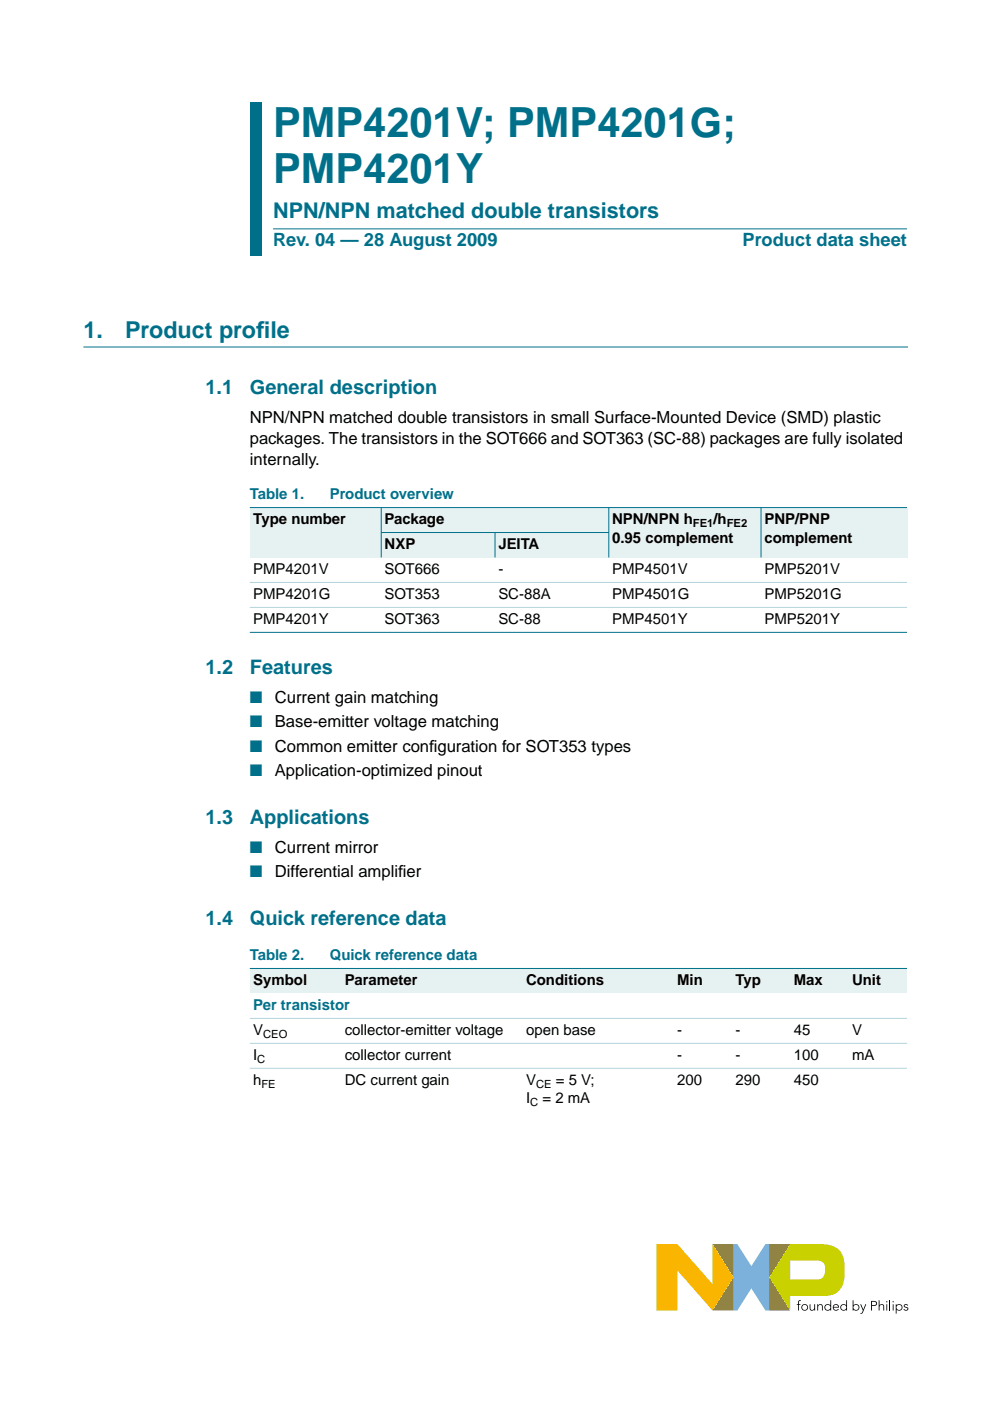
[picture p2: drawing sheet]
<svg xmlns="http://www.w3.org/2000/svg" width="210mm" height="297mm" viewBox="0 0 210 297" stroke-linecap="round" stroke-linejoin="round" font-family="sans-serif">
<path d="M155.5 263.8h.8l3 4.6 3-4.6h.8v14.1h-.8l-3-4.7-3 4.7h-.8z" fill="#7bb1db"/>
<path d="M151.1 263.8h4.4v14.1h-4.4l4.4-7.1z" fill="#958437"/>
<path d="M163.1 263.8h4.4l-4.4 7 4.4 7.1-4.4-.1z" fill="#739833"/>
<path d="M167.5 267.3h5.6a1.45 1.45 0 0 1 1.8 1.5 1.93 1.93 0 0 1-1.4 2.4h-6zM167.5 263.8l-4.4 7 4.4 7.1v-3.2h7.5a4 4 0 0 0 4.1-4.5 8.8 8.8 0 0 0-.7-4.5 4.8 4.8 0 0 0-4.6-1.9z" fill="#c9d200"/>
<path d="M139.2 263.8h4.4l7.5 8.5v-8.5l4.4 7-4.4 7.1-7.5-8.6v8.6h-4.4z" fill="#f9b500"/>
<g fill="#000">
<path d="M169.3 275.8l.5-.1-.4 .3v.5h.3v.2h-.3v1.2h-.2v-1.2h-.3v-.2h.3zM171.7 276.5h.1l.1 1 .3 .2 .4-.2v-1h.2v1.4h-.1l-.1-.3a.53 .53 0 0 1-.6 .3 .53 .53 0 0 1-.3-.6zM173.3 276.5h.1l.1 .3a.53 .53 0 0 1 .6-.3 .53 .53 0 0 1 .3 .6v.8h-.1l-.1-1-.3-.2h-.2l-.2 .5v.7h-.2zM182.4 276.5h.2l.4 1.1 .5-1.1h.2l-.7 1.8-.4 .2h-.2v-.1l.3-.1 .2-.4zM186.3 275.7h.2v1.1a.53 .53 0 0 1 .6-.3 .53 .53 0 0 1 .4 .6v.8h-.2v-1l-.4-.2h-.2l-.2 .5v.7h-.2zM191.7 276.7l.4-.2 .3 .1 .2 .1-.2 .1-.3-.1-.3 .2 .7 .3 .1 .3a.57 .57 0 0 1-.5 .4 .57 .57 0 0 1-.5-.3l.1-.1 .4 .2 .3-.2-.7-.4z"/>
<path d="M170.1 277.2a.55 .55 0 0 0 1.1 0 .55 .55 0 0 0-1.1 0zM169.9 277.2a.71 .71 0 0 1 1.4 0 .71 .71 0 0 1-1.4 0z"/>
<path d="M175 277.2a.55 .55 0 0 0 1.1 0 .55 .55 0 0 0-1.1 0zM175 276.7l.5-.2 .6 .3v-1.1h.1v2.2h-.1v-.3a.71 .71 0 0 1-1.1 .1 .71 .71 0 0 1 0-1z"/>
<path d="M176.9 276.7l-.2 .4h1l-.2-.4zM176.8 276.7a.65 .65 0 0 1 .7-.2 .65 .65 0 0 1 .4 .7h-1.2l.2 .4 .5 .1 .3-.2 .1 .1a.71 .71 0 0 1-1 .1 .71 .71 0 0 1 0-1z"/>
<path d="M178.3 277.2a.55 .55 0 0 0 1.1 0 .55 .55 0 0 0-1.1 0zM178.4 276.7l.5-.2 .5 .3v-1.1h.2v2.2h-.2v-.3a.71 .71 0 0 1-1 .1 .71 .71 0 0 1 0-1z"/>
<path d="M180.9 277.2a.55 .55 0 0 0 1.1 0 .55 .55 0 0 0-1.1 0zM180.8 275.7h.2v1.1a.7 .7 0 0 1 1-.1 .7 .7 0 0 1 0 1 .7 .7 0 0 1-1-.1v.3h-.2z"/>
<path d="M184.9 276v.7l.8-.1v-.5zM184.7 275.8a1.17 1.17 0 0 1 1.2 .3 .54 .54 0 0 1 0 .6 .54 .54 0 0 1-.6 .2h-.4v1h-.2z"/>
<path d="M187.9 276.5h.2v1.4h-.2zM187.9 276a.15 .15 0 0 1 .3 0 .15 .15 0 0 1-.3 0z"/>
<path d="M189.3 276.5h.2v1.4h-.2zM189.2 276a.15 .15 0 0 1 .3 0 .15 .15 0 0 1-.3 0z"/>
<path d="M190.1 277.2a.55 .55 0 0 0 1.1 0 .55 .55 0 0 0-1.1 0zM189.9 276.5h.2v.3a.7 .7 0 0 1 1-.1 .7 .7 0 0 1 0 1 .7 .7 0 0 1-1-.1v.9h-.2z"/>
</g>
<path d="M188.7 275.7v2.2" fill="none" stroke="#000" stroke-width=".21"/>
<path d="M17.7 73.6h174.7" fill="none" stroke="#00708a" stroke-width=".21"/>
<g fill="#00708a">
<path d="M53 21.7h2.4v20.1h-2.4z" fill-rule="evenodd"/>
<path d="M53 41.8h2.4v6.7h-2.4z" fill-rule="evenodd"/>
<path d="M53 48.5h2.4v5.7h-2.4z" fill-rule="evenodd"/>
</g>
<path d="M57.9 48.5h134.4z" fill="#00708a" stroke="#00708a" stroke-width=".21"/>
<g fill="#e6f2f2">
<path d="M53 107.6h27.8v10.6h-27.8z" fill-rule="evenodd"/>
<path d="M80.8 107.6h48.3v5.3h-48.3z" fill-rule="evenodd"/>
<path d="M129.1 107.6h32.3v10.6h-32.3z" fill-rule="evenodd"/>
<path d="M161.4 107.6h30.9v10.6h-30.9z" fill-rule="evenodd"/>
<path d="M80.8 112.9h24.2v5.3h-24.2z" fill-rule="evenodd"/>
<path d="M105 112.9h24.1v5.3h-24.1z" fill-rule="evenodd"/>
</g>
<g fill="#00708a" stroke="#00708a" stroke-width=".21">
<path d="M80.8 107.6v10.6z"/>
<path d="M105 112.9v5.3z"/>
<path d="M129.1 107.6v10.6z"/>
<path d="M161.4 107.6v10.6z"/>
<path d="M53 107.6h139.3z"/>
<path d="M80.8 112.9h48.3z"/>
<path d="M53 134.1h139.3z"/>
</g>
<g fill="#b3d4db" stroke="#b3d4db" stroke-width=".21">
<path d="M53 123.5h139.3z"/>
<path d="M53 128.8h139.3z"/>
</g>
<g fill="#e6f2f2">
<path d="M53 205.3h19.4v5.3h-19.4z" fill-rule="evenodd"/>
<path d="M72.4 205.3h38.4v5.3h-38.4z" fill-rule="evenodd"/>
<path d="M110.8 205.3h26.7v5.3h-26.7z" fill-rule="evenodd"/>
<path d="M137.5 205.3h5.3v5.3h-5.3z" fill-rule="evenodd"/>
<path d="M142.8 205.3h12.4v5.3h-12.4z" fill-rule="evenodd"/>
<path d="M155.2 205.3h12.4v5.3h-12.4z" fill-rule="evenodd"/>
<path d="M167.6 205.3h12.3v5.3h-12.3z" fill-rule="evenodd"/>
<path d="M179.9 205.3h12.4v5.3h-12.4z" fill-rule="evenodd"/>
</g>
<path d="M53 205.3h139.3z" fill="#00708a" stroke="#00708a" stroke-width=".21"/>
<g fill="#b3d4db" stroke="#b3d4db" stroke-width=".21">
<path d="M53 215.9h139.3z"/>
<path d="M53 221.2h139.3z"/>
<path d="M53 226.5h139.3z"/>
</g>
<g font-size="8.8" fill="#00708a">
<text x="57.9" y="29">PMP4201V; PMP4201G;</text>
<text x="57.9" y="38.9">PMP4201Y</text>
</g>
<g font-size="4.9" fill="#00708a">
<text x="17.7" y="71.6">1.</text>
<text x="26.5" y="71.6">Product prof</text>
<text x="54.3" y="71.6">ile</text>
</g>
<text font-size="4.6" fill="#00708a" x="57.9" y="46.3">NPN/NPN matched double transistors</text>
<g font-size="4.2" fill="#00708a">
<text x="43.6" y="83.4">1.1</text>
<text x="53" y="83.4">General description</text>
<text x="43.6" y="142.9">1.2</text>
<text x="53" y="142.9">Features</text>
<text x="43.6" y="174.6">1.3</text>
<text x="53" y="174.6">Applications</text>
<text x="43.6" y="196.2">1.4</text>
<text x="53" y="196.2">Quick reference data</text>
</g>
<g font-size="3.9" fill="#00708a">
<text x="57.9" y="52.2">Rev. 04 — 28 August 2009</text>
<text x="157.5" y="52.2">Product data sheet</text>
</g>
<g font-size="3.5">
<text x="53" y="89.7">NPN/NPN matched double transistors in small Surface-Mounted Device (SMD) plastic</text>
<text x="53" y="94.1">packages. The transistors in the SOT666 and SOT363 (SC-88) packages are fully isolated</text>
<text x="53" y="98.5">internally.</text>
<text x="58.3" y="149.1">Current gain matching</text>
<text x="58.3" y="154.2">Base-emitter voltage matching</text>
<text x="58.3" y="159.4">Common emitter conf</text>
<text x="91" y="159.4">iguration for SOT353 types</text>
<text x="58.3" y="164.5">Application-optimized pinout</text>
<text x="58.3" y="180.9">Current mirror</text>
<text x="58.3" y="186">Differential amplif</text>
<text x="84.4" y="186">ier</text>
</g>
<g font-size="3.5" fill="#00708a">
<text x="53" y="149.1">■</text>
<text x="53" y="154.2">■</text>
<text x="53" y="159.4">■</text>
<text x="53" y="164.5">■</text>
<text x="53" y="180.9">■</text>
<text x="53" y="186">■</text>
</g>
<g font-size="3.2" fill="#00708a">
<text x="53" y="105.9">Table 1.</text>
<text x="69.9" y="105.9">Product overview</text>
<text x="53" y="203.6">Table 2.</text>
<text x="69.9" y="203.6">Quick reference data</text>
<text x="53.7" y="214.2">Per transistor</text>
</g>
<g font-size="3.2">
<text x="53.7" y="111.1">Type number</text>
<text x="81.5" y="111.1">Package</text>
<text x="129.8" y="111.1">NPN/NPN h</text>
<text x="151.3" y="111.1">/h</text>
<text x="162.1" y="111.1">PNP/PNP</text>
<text x="81.5" y="116.4">NXP</text>
<text x="105.7" y="116.4">JEITA</text>
<text x="129.8" y="115">0.95 complement</text>
<text x="162.1" y="115">complement</text>
<text x="53.7" y="121.7">PMP4201V</text>
<text x="81.5" y="121.7">SOT666</text>
<text x="105.7" y="121.7">-</text>
<text x="129.8" y="121.7">PMP4501V</text>
<text x="162.1" y="121.7">PMP5201V</text>
<text x="53.7" y="127">PMP4201G</text>
<text x="81.5" y="127">SOT353</text>
<text x="105.7" y="127">SC-88A</text>
<text x="129.8" y="127">PMP4501G</text>
<text x="162.1" y="127">PMP5201G</text>
<text x="53.7" y="132.3">PMP4201Y</text>
<text x="81.5" y="132.3">SOT363</text>
<text x="105.7" y="132.3">SC-88</text>
<text x="129.8" y="132.3">PMP4501Y</text>
<text x="162.1" y="132.3">PMP5201Y</text>
<text x="53.7" y="208.9">Symbol</text>
<text x="73.1" y="208.9">Parameter</text>
<text x="111.5" y="208.9">Conditions</text>
<text x="143.6" y="208.9">Min</text>
<text x="155.9" y="208.9">Typ</text>
<text x="168.3" y="208.9">Max</text>
<text x="180.7" y="208.9">Unit</text>
<text x="53.7" y="219.4">V</text>
<text x="73.1" y="219.4">collector-emitter voltage</text>
<text x="111.5" y="219.4">open base</text>
<text x="143.6" y="219.4">-</text>
<text x="155.9" y="219.4">-</text>
<text x="168.3" y="219.4">45</text>
<text x="180.7" y="219.4">V</text>
<text x="53.7" y="224.7">I</text>
<text x="73.1" y="224.7">collector current</text>
<text x="143.6" y="224.7">-</text>
<text x="155.9" y="224.7">-</text>
<text x="168.3" y="224.7">100</text>
<text x="180.6" y="224.7">mA</text>
<text x="53.7" y="230">h</text>
<text x="73.1" y="230">DC current gain</text>
<text x="111.5" y="230">V</text>
<text x="111.5" y="233.9">I</text>
<text x="115" y="233.9">= 2 mA</text>
<text x="117.8" y="230">= 5 V;</text>
<text x="143.6" y="230">200</text>
<text x="155.9" y="230">290</text>
<text x="168.3" y="230">450</text>
</g>
<g font-size="2.4">
<text x="146.9" y="111.7">FE1</text>
<text x="154.1" y="111.7">FE2</text>
<text x="55.8" y="220">CEO</text>
<text x="54.6" y="225.3">C</text>
<text x="55.4" y="230.6">FE</text>
<text x="113.6" y="230.6">CE</text>
<text x="112.4" y="234.5">C</text>
</g>
</svg>
